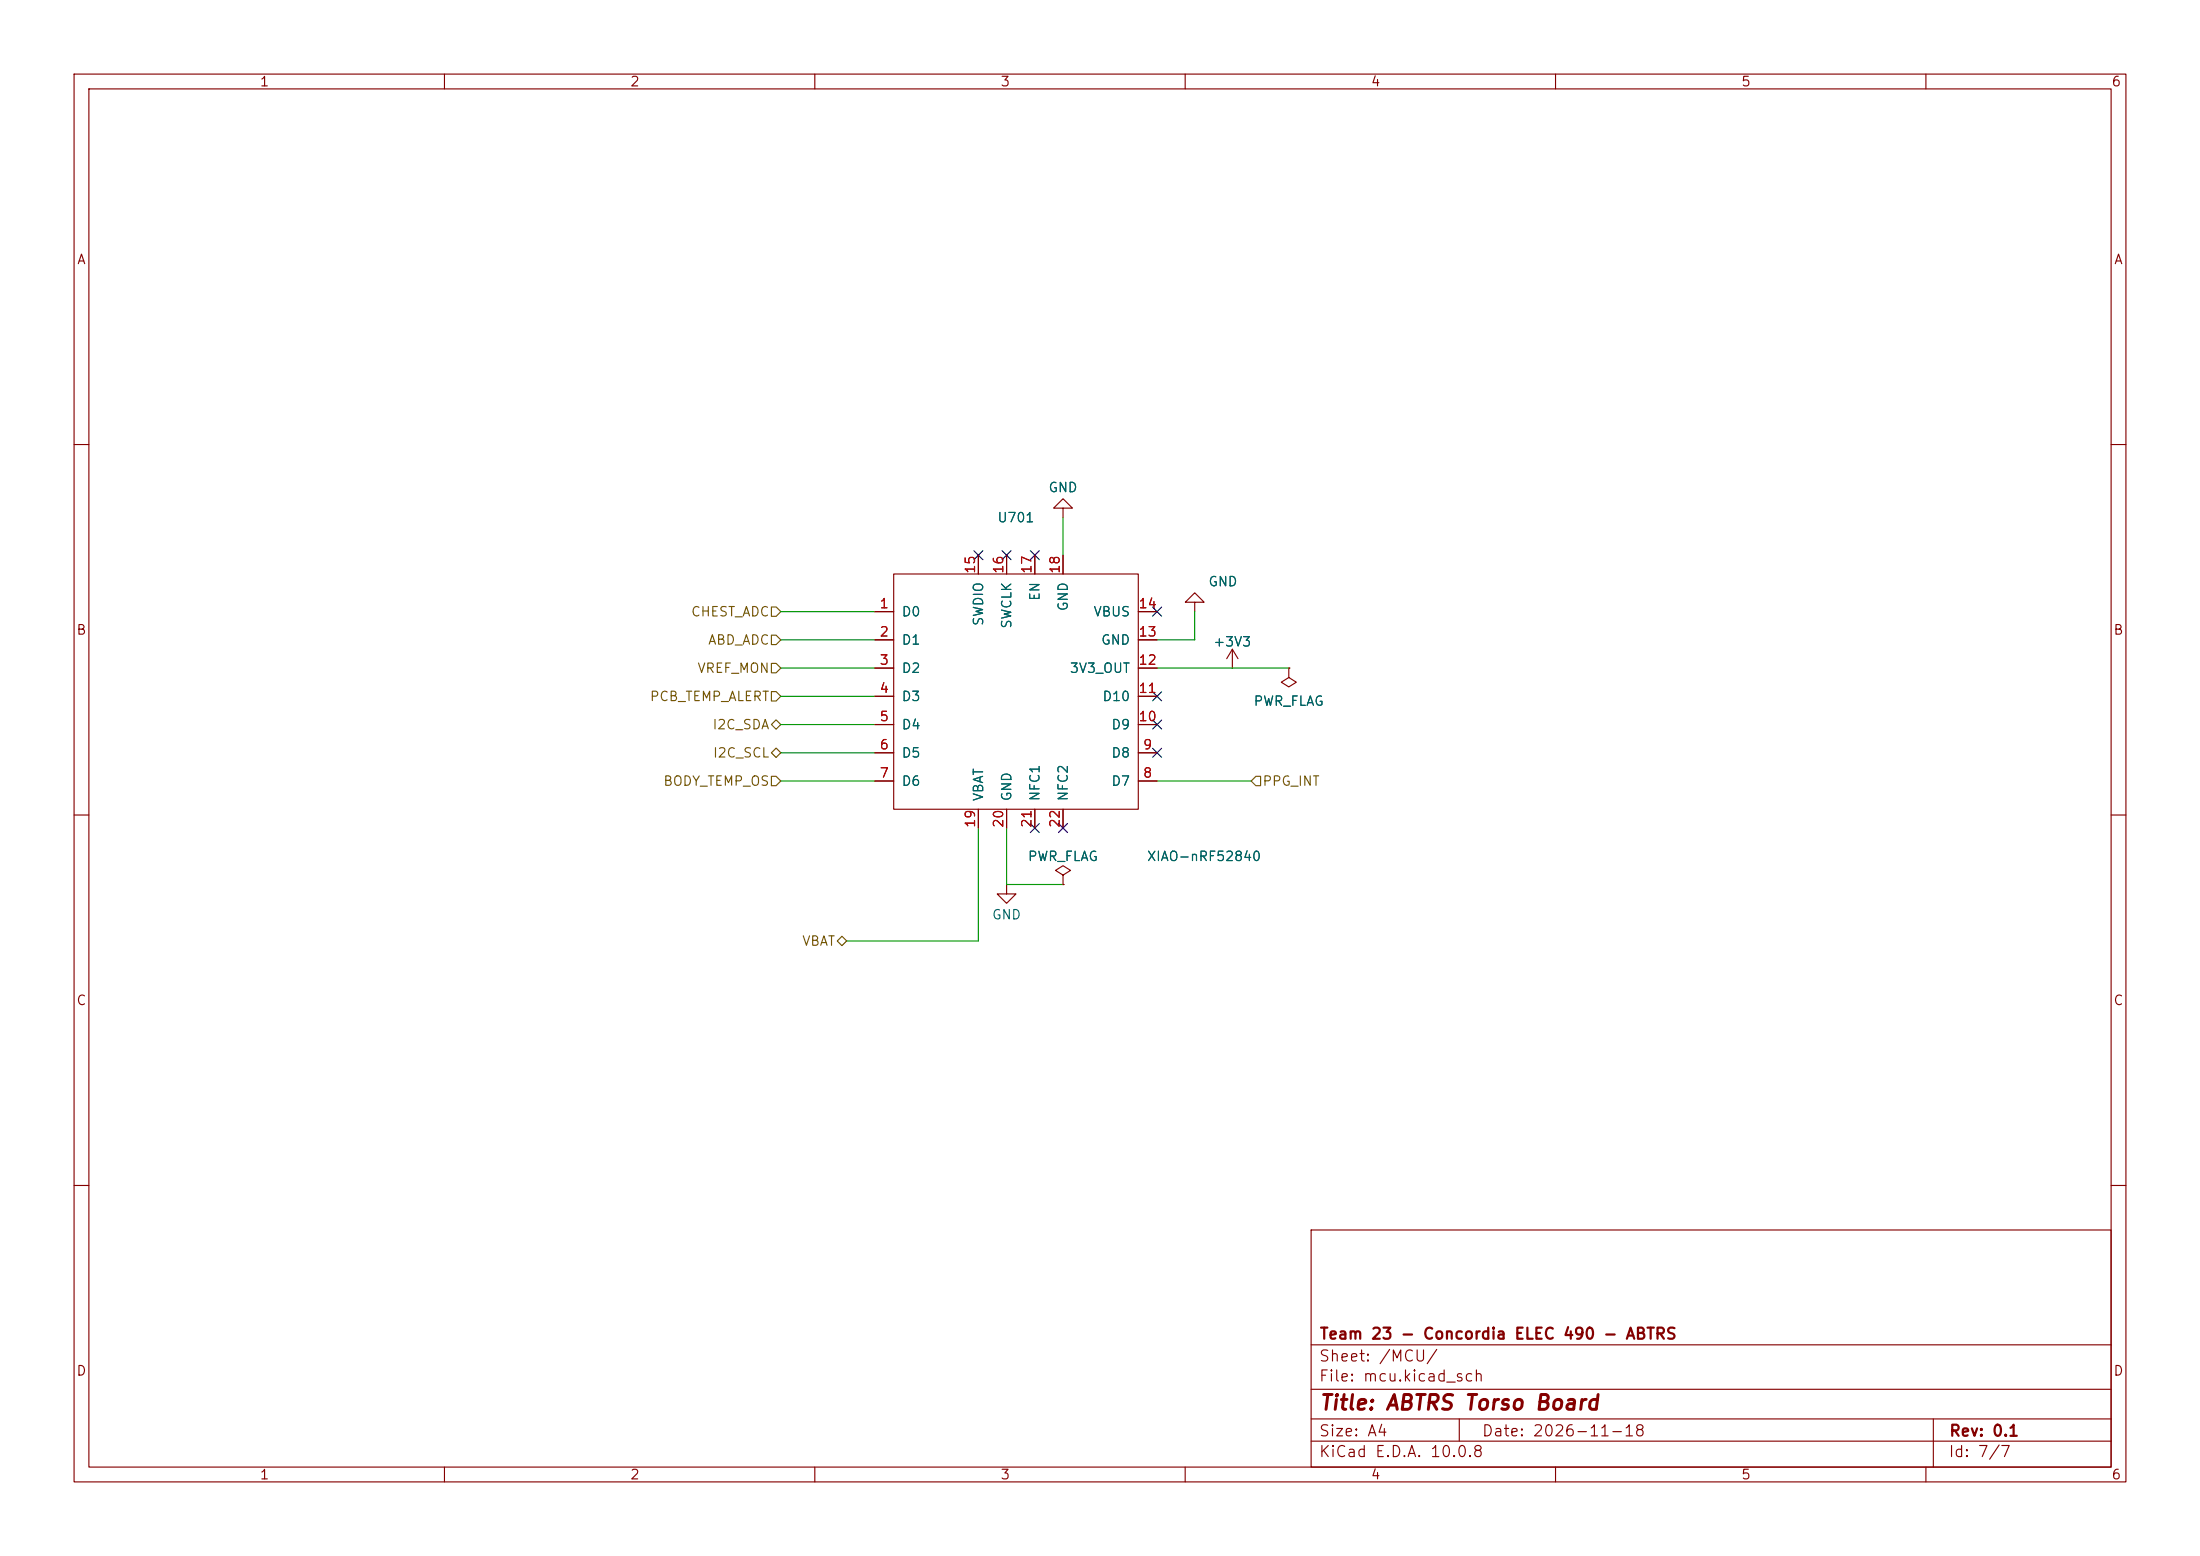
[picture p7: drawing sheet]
(kicad_sch
 (version 20260306)
 (generator "eeschema")
 (generator_version "10.0")
 (paper "A4")
 (title_block
  (title "ABTRS Torso Board")
  (date "2026-11-18")
  (rev "0.1")
  (company "Team 23 - Concordia ELEC 490 - ABTRS"))
 (lib_symbols
  (symbol "Seeed_Studio_XIAO_Series:XIAO-nRF52840-SMD"
   (pin_names
    (offset 1.016)) (exclude_from_sim no) (in_bom yes) (on_board yes)
   (in_pos_files yes)
   (duplicate_pin_numbers_are_jumpers no)
   (property "Reference" "U" (at -35.814 30.734 0) (show_name no) (do_not_autoplace no) (effects (font (size 1.27 1.27))))
   (property "Value" "XIAO-nRF52840-SMD" (at -25.908 28.702 0) (show_name no) (do_not_autoplace no) (effects (font (size 1.27 1.27))))
   (property "Footprint" "Seeed_Studio_XIAO_Series:XIAO-nRF52840-SMD" (at -8.89 5.08 0) (show_name no) (do_not_autoplace no) (hide yes) (effects (font (size 1.27 1.27))))
   (property "Datasheet" "" (at -8.89 5.08 0) (show_name no) (do_not_autoplace no) (hide yes) (effects (font (size 1.27 1.27))))
   (property "Description" "" (at 0 0 0) (show_name no) (do_not_autoplace no) (hide yes) (effects (font (size 1.27 1.27))))
   (symbol "XIAO-nRF52840-SMD_0_1"
    (rectangle (start -19.05 24.13) (end 13.97 -7.62) (stroke (width 0) (type default)) (fill (type none))))
   (symbol "XIAO-nRF52840-SMD_1_0"
    (pin passive line (at -21.59 19.05 0) (length 2.54) (name "D0" (effects (font (size 1.27 1.27)))) (number "1" (effects (font (size 1.27 1.27)))))
    (pin passive line (at -21.59 15.24 0) (length 2.54) (name "D1" (effects (font (size 1.27 1.27)))) (number "2" (effects (font (size 1.27 1.27)))))
    (pin passive line (at -21.59 11.43 0) (length 2.54) (name "D2" (effects (font (size 1.27 1.27)))) (number "3" (effects (font (size 1.27 1.27)))))
    (pin passive line (at -21.59 7.62 0) (length 2.54) (name "D3" (effects (font (size 1.27 1.27)))) (number "4" (effects (font (size 1.27 1.27)))))
    (pin passive line (at -21.59 3.81 0) (length 2.54) (name "D4" (effects (font (size 1.27 1.27)))) (number "5" (effects (font (size 1.27 1.27)))))
    (pin passive line (at -21.59 0 0) (length 2.54) (name "D5" (effects (font (size 1.27 1.27)))) (number "6" (effects (font (size 1.27 1.27)))))
    (pin passive line (at -21.59 -3.81 0) (length 2.54) (name "D6" (effects (font (size 1.27 1.27)))) (number "7" (effects (font (size 1.27 1.27)))))
    (pin passive line (at 16.51 -3.81 180) (length 2.54) (name "D7" (effects (font (size 1.27 1.27)))) (number "8" (effects (font (size 1.27 1.27)))))
    (pin passive line (at 16.51 0 180) (length 2.54) (name "D8" (effects (font (size 1.27 1.27)))) (number "9" (effects (font (size 1.27 1.27)))))
    (pin passive line (at 16.51 3.81 180) (length 2.54) (name "D9" (effects (font (size 1.27 1.27)))) (number "10" (effects (font (size 1.27 1.27)))))
    (pin passive line (at 16.51 7.62 180) (length 2.54) (name "D10" (effects (font (size 1.27 1.27)))) (number "11" (effects (font (size 1.27 1.27)))))
    (pin passive line (at 16.51 11.43 180) (length 2.54) (name "3V3_OUT" (effects (font (size 1.27 1.27)))) (number "12" (effects (font (size 1.27 1.27)))))
    (pin passive line (at 16.51 15.24 180) (length 2.54) (name "GND" (effects (font (size 1.27 1.27)))) (number "13" (effects (font (size 1.27 1.27)))))
    (pin passive line (at 16.51 19.05 180) (length 2.54) (name "VBUS" (effects (font (size 1.27 1.27)))) (number "14" (effects (font (size 1.27 1.27))))))
   (symbol "XIAO-nRF52840-SMD_1_1"
    (pin passive line (at -7.62 26.67 270) (length 2.54) (name "SWDIO" (effects (font (size 1.27 1.27)))) (number "15" (effects (font (size 1.27 1.27)))))
    (pin passive line (at -3.81 26.67 270) (length 2.54) (name "SWCLK" (effects (font (size 1.27 1.27)))) (number "16" (effects (font (size 1.27 1.27)))))
    (pin passive line (at 0 26.67 270) (length 2.54) (name "EN" (effects (font (size 1.27 1.27)))) (number "17" (effects (font (size 1.27 1.27)))))
    (pin passive line (at 3.81 26.67 270) (length 2.54) (name "GND" (effects (font (size 1.27 1.27)))) (number "18" (effects (font (size 1.27 1.27)))))
    (pin passive line (at -7.62 -10.16 90) (length 2.54) (name "VBAT" (effects (font (size 1.27 1.27)))) (number "19" (effects (font (size 1.27 1.27)))))
    (pin passive line (at -3.81 -10.16 90) (length 2.54) (name "GND" (effects (font (size 1.27 1.27)))) (number "20" (effects (font (size 1.27 1.27)))))
    (pin passive line (at 0 -10.16 90) (length 2.54) (name "NFC1" (effects (font (size 1.27 1.27)))) (number "21" (effects (font (size 1.27 1.27)))))
    (pin passive line (at 3.81 -10.16 90) (length 2.54) (name "NFC2" (effects (font (size 1.27 1.27)))) (number "22" (effects (font (size 1.27 1.27))))))
   (embedded_fonts no))
  (symbol "power:+3V3"
   (power global)
   (pin_names
    (offset 0)) (exclude_from_sim no) (in_bom yes) (on_board yes)
   (in_pos_files yes)
   (duplicate_pin_numbers_are_jumpers no)
   (property "Reference" "#PWR" (at 0 -3.81 0) (show_name no) (do_not_autoplace no) (hide yes) (effects (font (size 1.27 1.27))))
   (property "Value" "+3V3" (at 0 3.556 0) (show_name no) (do_not_autoplace no) (effects (font (size 1.27 1.27))))
   (property "Footprint" "" (at 0 0 0) (show_name no) (do_not_autoplace no) (hide yes) (effects (font (size 1.27 1.27))))
   (property "Datasheet" "" (at 0 0 0) (show_name no) (do_not_autoplace no) (hide yes) (effects (font (size 1.27 1.27))))
   (property "Description" "Power symbol creates a global label with name \"+3V3\"" (at 0 0 0) (show_name no) (do_not_autoplace no) (hide yes) (effects (font (size 1.27 1.27))))
   (symbol "+3V3_0_1"
    (polyline (pts (xy -0.762 1.27) (xy 0 2.54)) (stroke (width 0) (type default)) (fill (type none)))
    (polyline (pts (xy 0 2.54) (xy 0.762 1.27)) (stroke (width 0) (type default)) (fill (type none)))
    (polyline (pts (xy 0 0) (xy 0 2.54)) (stroke (width 0) (type default)) (fill (type none))))
   (symbol "+3V3_1_1"
    (pin power_in line (at 0 0 90) (length 0) (hide yes) (name "+3V3" (effects (font (size 1.27 1.27)))) (number "1" (effects (font (size 1.27 1.27))))))
   (embedded_fonts no))
  (symbol "power:GND"
   (power global)
   (pin_names
    (offset 0)) (exclude_from_sim no) (in_bom yes) (on_board yes)
   (in_pos_files yes)
   (duplicate_pin_numbers_are_jumpers no)
   (property "Reference" "#PWR" (at 0 -6.35 0) (show_name no) (do_not_autoplace no) (hide yes) (effects (font (size 1.27 1.27))))
   (property "Value" "GND" (at 0 -3.81 0) (show_name no) (do_not_autoplace no) (effects (font (size 1.27 1.27))))
   (property "Footprint" "" (at 0 0 0) (show_name no) (do_not_autoplace no) (hide yes) (effects (font (size 1.27 1.27))))
   (property "Datasheet" "" (at 0 0 0) (show_name no) (do_not_autoplace no) (hide yes) (effects (font (size 1.27 1.27))))
   (property "Description" "Power symbol creates a global label with name \"GND\" , ground" (at 0 0 0) (show_name no) (do_not_autoplace no) (hide yes) (effects (font (size 1.27 1.27))))
   (symbol "GND_0_1"
    (polyline (pts (xy 0 0) (xy 0 -1.27) (xy 1.27 -1.27) (xy 0 -2.54) (xy -1.27 -1.27) (xy 0 -1.27)) (stroke (width 0) (type default)) (fill (type none))))
   (symbol "GND_1_1"
    (pin power_in line (at 0 0 270) (length 0) (hide yes) (name "GND" (effects (font (size 1.27 1.27)))) (number "1" (effects (font (size 1.27 1.27))))))
   (embedded_fonts no))
  (symbol "power:PWR_FLAG"
   (power global)
   (pin_numbers (hide yes))
   (pin_names
    (offset 0) (hide yes)) (exclude_from_sim no) (in_bom yes) (on_board yes)
   (in_pos_files yes)
   (duplicate_pin_numbers_are_jumpers no)
   (property "Reference" "#FLG" (at 0 1.905 0) (show_name no) (do_not_autoplace no) (hide yes) (effects (font (size 1.27 1.27))))
   (property "Value" "PWR_FLAG" (at 0 3.81 0) (show_name no) (do_not_autoplace no) (effects (font (size 1.27 1.27))))
   (property "Footprint" "" (at 0 0 0) (show_name no) (do_not_autoplace no) (hide yes) (effects (font (size 1.27 1.27))))
   (property "Datasheet" "" (at 0 0 0) (show_name no) (do_not_autoplace no) (hide yes) (effects (font (size 1.27 1.27))))
   (property "Description" "Special symbol for telling ERC where power comes from" (at 0 0 0) (show_name no) (do_not_autoplace no) (hide yes) (effects (font (size 1.27 1.27))))
   (symbol "PWR_FLAG_0_0"
    (pin power_out line (at 0 0 90) (length 0) (name "pwr" (effects (font (size 1.27 1.27)))) (number "1" (effects (font (size 1.27 1.27))))))
   (symbol "PWR_FLAG_0_1"
    (polyline (pts (xy 0 0) (xy 0 1.27) (xy -1.016 1.905) (xy 0 2.54) (xy 1.016 1.905) (xy 0 1.27)) (stroke (width 0) (type default)) (fill (type none))))
   (embedded_fonts no)))
 (no_connect
  (at 143.51 111.76))
 (no_connect
  (at 139.7 111.76))
 (no_connect
  (at 156.21 97.79))
 (no_connect
  (at 135.89 74.93))
 (no_connect
  (at 156.21 82.55))
 (no_connect
  (at 156.21 101.6))
 (no_connect
  (at 139.7 74.93))
 (no_connect
  (at 132.08 74.93))
 (no_connect
  (at 156.21 93.98))
 (wire
  (pts (xy 118.11 97.79) (xy 105.41 97.79))
  (stroke (width 0) (type default)))
 (wire
  (pts (xy 143.51 74.93) (xy 143.51 69.85))
  (stroke (width 0) (type default)))
 (wire
  (pts (xy 166.37 90.17) (xy 173.99 90.17))
  (stroke (width 0) (type default)))
 (wire
  (pts (xy 156.21 86.36) (xy 161.29 86.36))
  (stroke (width 0) (type default)))
 (wire
  (pts (xy 118.11 105.41) (xy 105.41 105.41))
  (stroke (width 0) (type default)))
 (wire
  (pts (xy 118.11 86.36) (xy 105.41 86.36))
  (stroke (width 0) (type default)))
 (wire
  (pts (xy 132.08 127) (xy 114.3 127))
  (stroke (width 0) (type default)))
 (wire
  (pts (xy 135.89 119.38) (xy 143.51 119.38))
  (stroke (width 0) (type default)))
 (wire
  (pts (xy 118.11 101.6) (xy 105.41 101.6))
  (stroke (width 0) (type default)))
 (wire
  (pts (xy 156.21 90.17) (xy 166.37 90.17))
  (stroke (width 0) (type default)))
 (wire
  (pts (xy 156.21 105.41) (xy 168.91 105.41))
  (stroke (width 0) (type default)))
 (wire
  (pts (xy 135.89 111.76) (xy 135.89 119.38))
  (stroke (width 0) (type default)))
 (wire
  (pts (xy 161.29 86.36) (xy 161.29 82.55))
  (stroke (width 0) (type default)))
 (wire
  (pts (xy 118.11 82.55) (xy 105.41 82.55))
  (stroke (width 0) (type default)))
 (wire
  (pts (xy 118.11 90.17) (xy 105.41 90.17))
  (stroke (width 0) (type default)))
 (wire
  (pts (xy 132.08 111.76) (xy 132.08 127))
  (stroke (width 0) (type default)))
 (wire
  (pts (xy 118.11 93.98) (xy 105.41 93.98))
  (stroke (width 0) (type default)))
 (hierarchical_label "VREF_MON"
  (shape input)
  (at 105.41 90.17 180)
  (effects (font (size 1.27 1.27)) (justify right)))
 (hierarchical_label "ABD_ADC"
  (shape input)
  (at 105.41 86.36 180)
  (effects (font (size 1.27 1.27)) (justify right)))
 (hierarchical_label "PCB_TEMP_ALERT"
  (shape input)
  (at 105.41 93.98 180)
  (effects (font (size 1.27 1.27)) (justify right)))
 (hierarchical_label "CHEST_ADC"
  (shape input)
  (at 105.41 82.55 180)
  (effects (font (size 1.27 1.27)) (justify right)))
 (hierarchical_label "BODY_TEMP_OS"
  (shape input)
  (at 105.41 105.41 180)
  (effects (font (size 1.27 1.27)) (justify right)))
 (hierarchical_label "I2C_SDA"
  (shape bidirectional)
  (at 105.41 97.79 180)
  (effects (font (size 1.27 1.27)) (justify right)))
 (hierarchical_label "PPG_INT"
  (shape input)
  (at 168.91 105.41 0)
  (effects (font (size 1.27 1.27)) (justify left)))
 (hierarchical_label "I2C_SCL"
  (shape bidirectional)
  (at 105.41 101.6 180)
  (effects (font (size 1.27 1.27)) (justify right)))
 (hierarchical_label "VBAT"
  (shape bidirectional)
  (at 114.3 127 180)
  (effects (font (size 1.27 1.27)) (justify right)))
 (symbol
  (lib_id "Seeed_Studio_XIAO_Series:XIAO-nRF52840-SMD")
  (at 139.7 101.6 0)
  (unit 1)
  (body_style 1)
  (exclude_from_sim no)
  (in_bom yes)
  (on_board yes)
  (in_pos_files yes)
  (dnp no)
  (property "Reference" "U701" (at 137.16 69.85 0) (show_name no) (do_not_autoplace no) (effects (font (size 1.27 1.27))))
  (property "Value" "XIAO-nRF52840" (at 162.56 115.57 0) (show_name no) (do_not_autoplace no) (effects (font (size 1.27 1.27))))
  (property "Footprint" "Seeed_Studio_XIAO_Series:XIAO-nRF52840-SMD" (at 139.7 101.6 0) (hide yes) (show_name no) (do_not_autoplace no) (effects (font (size 1.27 1.27))))
  (property "Datasheet" "" (at 139.7 101.6 0) (hide yes) (show_name no) (do_not_autoplace no) (effects (font (size 1.27 1.27))))
  (property "Description" "" (at 139.7 101.6 0) (show_name no) (do_not_autoplace no) (effects (font (size 1.27 1.27))))
  (property "MPN" "102010448" (at 139.7 101.6 0) (hide yes) (show_name no) (do_not_autoplace no) (effects (font (size 1.27 1.27))))
  (property "Manufacturer" "Seeed Technology" (at 139.7 101.6 0) (hide yes) (show_name no) (do_not_autoplace no) (effects (font (size 1.27 1.27))))
  (property "Supplier" "DigiKey" (at 139.7 101.6 0) (hide yes) (show_name no) (do_not_autoplace no) (effects (font (size 1.27 1.27))))
  (property "Supplier P/N" "1597-102010448-ND" (at 139.7 101.6 0) (hide yes) (show_name no) (do_not_autoplace no) (effects (font (size 1.27 1.27))))
  (pin "1")
  (pin "2")
  (pin "3")
  (pin "4")
  (pin "5")
  (pin "6")
  (pin "7")
  (pin "8")
  (pin "9")
  (pin "10")
  (pin "11")
  (pin "12")
  (pin "13")
  (pin "14")
  (pin "15")
  (pin "16")
  (pin "17")
  (pin "18")
  (pin "19")
  (pin "20")
  (pin "21")
  (pin "22"))
 (symbol
  (lib_id "power:GND")
  (at 135.89 119.38 0)
  (unit 1)
  (body_style 1)
  (exclude_from_sim no)
  (in_bom yes)
  (on_board yes)
  (in_pos_files yes)
  (dnp no)
  (property "Reference" "#PWR0701" (at 135.89 125.73 0) (hide yes) (show_name no) (do_not_autoplace no) (effects (font (size 1.27 1.27))))
  (property "Value" "GND" (at 135.89 123.444 0) (show_name no) (do_not_autoplace no) (effects (font (size 1.27 1.27))))
  (property "Footprint" "" (at 135.89 119.38 0) (hide yes) (show_name no) (do_not_autoplace no) (effects (font (size 1.27 1.27))))
  (property "Datasheet" "" (at 135.89 119.38 0) (hide yes) (show_name no) (do_not_autoplace no) (effects (font (size 1.27 1.27))))
  (property "Description" "" (at 135.89 119.38 0) (show_name no) (do_not_autoplace no) (effects (font (size 1.27 1.27))))
  (pin "1"))
 (symbol
  (lib_id "power:GND")
  (at 143.51 69.85 180)
  (unit 1)
  (body_style 1)
  (exclude_from_sim no)
  (in_bom yes)
  (on_board yes)
  (in_pos_files yes)
  (dnp no)
  (property "Reference" "#PWR0702" (at 143.51 63.5 0) (hide yes) (show_name no) (do_not_autoplace no) (effects (font (size 1.27 1.27))))
  (property "Value" "GND" (at 143.51 65.786 0) (show_name no) (do_not_autoplace no) (effects (font (size 1.27 1.27))))
  (property "Footprint" "" (at 143.51 69.85 0) (hide yes) (show_name no) (do_not_autoplace no) (effects (font (size 1.27 1.27))))
  (property "Datasheet" "" (at 143.51 69.85 0) (hide yes) (show_name no) (do_not_autoplace no) (effects (font (size 1.27 1.27))))
  (property "Description" "" (at 143.51 69.85 0) (show_name no) (do_not_autoplace no) (effects (font (size 1.27 1.27))))
  (pin "1"))
 (symbol
  (lib_id "power:GND")
  (at 161.29 82.55 180)
  (unit 1)
  (body_style 1)
  (exclude_from_sim no)
  (in_bom yes)
  (on_board yes)
  (in_pos_files yes)
  (dnp no)
  (property "Reference" "#PWR0703" (at 161.29 76.2 0) (hide yes) (show_name no) (do_not_autoplace no) (effects (font (size 1.27 1.27))))
  (property "Value" "GND" (at 165.1 78.486 0) (show_name no) (do_not_autoplace no) (effects (font (size 1.27 1.27))))
  (property "Footprint" "" (at 161.29 82.55 0) (hide yes) (show_name no) (do_not_autoplace no) (effects (font (size 1.27 1.27))))
  (property "Datasheet" "" (at 161.29 82.55 0) (hide yes) (show_name no) (do_not_autoplace no) (effects (font (size 1.27 1.27))))
  (property "Description" "" (at 161.29 82.55 0) (show_name no) (do_not_autoplace no) (effects (font (size 1.27 1.27))))
  (pin "1"))
 (symbol
  (lib_id "power:+3V3")
  (at 166.37 90.17 0)
  (unit 1)
  (body_style 1)
  (exclude_from_sim no)
  (in_bom yes)
  (on_board yes)
  (in_pos_files yes)
  (dnp no)
  (property "Reference" "#PWR0704" (at 166.37 93.98 0) (hide yes) (show_name no) (do_not_autoplace no) (effects (font (size 1.27 1.27))))
  (property "Value" "+3V3" (at 166.37 86.614 0) (show_name no) (do_not_autoplace no) (effects (font (size 1.27 1.27))))
  (property "Footprint" "" (at 166.37 90.17 0) (hide yes) (show_name no) (do_not_autoplace no) (effects (font (size 1.27 1.27))))
  (property "Datasheet" "" (at 166.37 90.17 0) (hide yes) (show_name no) (do_not_autoplace no) (effects (font (size 1.27 1.27))))
  (property "Description" "" (at 166.37 90.17 0) (show_name no) (do_not_autoplace no) (effects (font (size 1.27 1.27))))
  (pin "1"))
 (symbol
  (lib_id "power:PWR_FLAG")
  (at 173.99 90.17 180)
  (unit 1)
  (body_style 1)
  (exclude_from_sim no)
  (in_bom yes)
  (on_board yes)
  (in_pos_files yes)
  (dnp no)
  (property "Reference" "#FLG0702" (at 173.99 92.075 0) (hide yes) (show_name no) (do_not_autoplace no) (effects (font (size 1.27 1.27))))
  (property "Value" "PWR_FLAG" (at 173.99 94.615 0) (show_name no) (do_not_autoplace no) (effects (font (size 1.27 1.27))))
  (property "Footprint" "" (at 173.99 90.17 0) (hide yes) (show_name no) (do_not_autoplace no) (effects (font (size 1.27 1.27))))
  (property "Datasheet" "" (at 173.99 90.17 0) (hide yes) (show_name no) (do_not_autoplace no) (effects (font (size 1.27 1.27))))
  (property "Description" "" (at 173.99 90.17 0) (show_name no) (do_not_autoplace no) (effects (font (size 1.27 1.27))))
  (pin "1"))
 (symbol
  (lib_id "power:PWR_FLAG")
  (at 143.51 119.38 0)
  (unit 1)
  (body_style 1)
  (exclude_from_sim no)
  (in_bom yes)
  (on_board yes)
  (in_pos_files yes)
  (dnp no)
  (property "Reference" "#FLG0701" (at 143.51 117.475 0) (hide yes) (show_name no) (do_not_autoplace no) (effects (font (size 1.27 1.27))))
  (property "Value" "PWR_FLAG" (at 143.51 115.57 0) (show_name no) (do_not_autoplace no) (effects (font (size 1.27 1.27))))
  (property "Footprint" "" (at 143.51 119.38 0) (hide yes) (show_name no) (do_not_autoplace no) (effects (font (size 1.27 1.27))))
  (property "Datasheet" "" (at 143.51 119.38 0) (hide yes) (show_name no) (do_not_autoplace no) (effects (font (size 1.27 1.27))))
  (property "Description" "" (at 143.51 119.38 0) (show_name no) (do_not_autoplace no) (effects (font (size 1.27 1.27))))
  (pin "1")))
